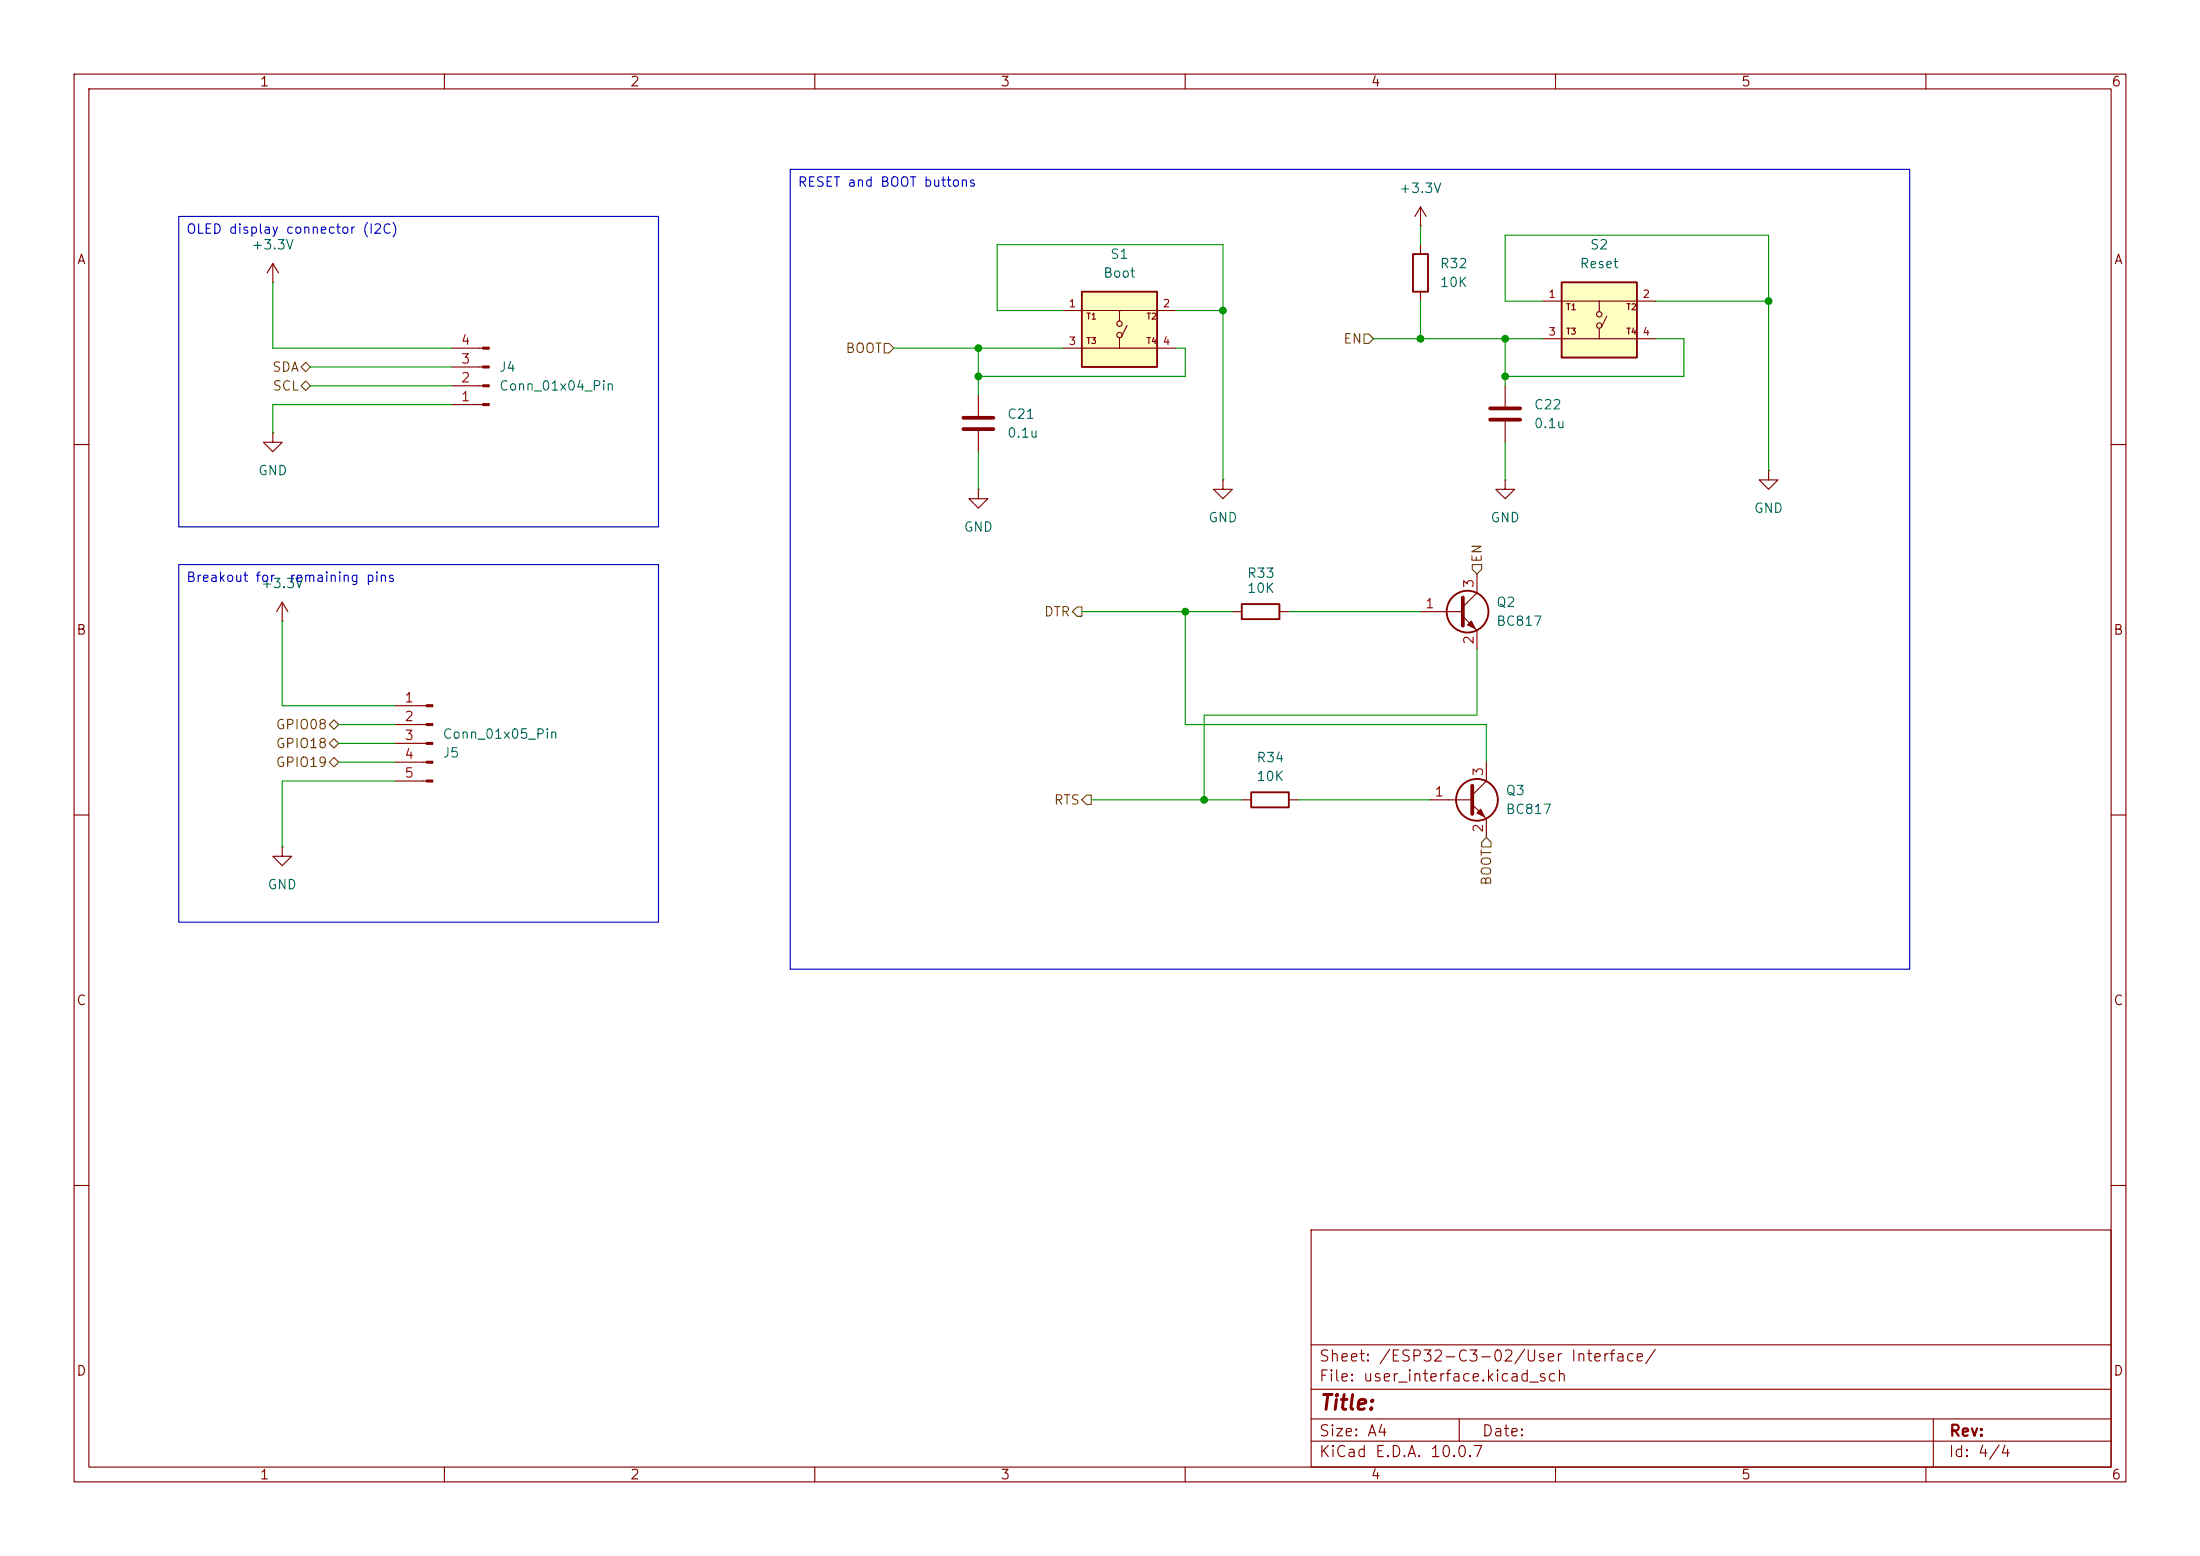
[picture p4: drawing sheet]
<svg xmlns="http://www.w3.org/2000/svg" width="297mm" height="210mm" viewBox="0 0 297 210" stroke-linecap="round" stroke-linejoin="round" font-family="sans-serif">
<g fill="none" stroke="#840000" stroke-width=".15">
<path d="M10 10h277v190h-277zM12 12h273v186h-273zM60 10v2M110 10v2M160 10v2M210 10v2M260 10v2M36.8 38.1h.1M36.8 35.6l-.7 1.2M36.8 35.6l.8 1.2M36.8 35.6v2.5M191.8 33v1.3"/>
<path d="M191.8 39.4v1.2M36.8 58.4v1.3h1.3l-1.3 1.3-1.2-1.3h1.2M36.8 58.4h.1M61 54.6h4.2M61 52.1h4.2M61 49.5h4.2M61 47h4.2M132.1 53.3v2.8M132.1 58.2v2.8M10 60h2M132.1 66v1.3h1.2l-1.2 1.3-1.3-1.3h1.3M132.1 66h.1"/>
<path d="M199.4 77.5v2.5l-1.9 1.9M203.2 64.8v1.2h1.3l-1.3 1.3-1.3-1.3h1.3M203.2 64.8h.1M285 60h2M38.1 83.8h.1M38.1 81.3l-.8 1.3M38.1 81.3l.8 1.3M38.1 81.3v2.5M53.3 95.3h4.3M53.3 97.8h4.3M191.8 82.6h5.7M197.5 83.2l1.9 1.9v2.5"/>
<path d="M10 110h2M38.1 114.3v1.3h1.3l-1.3 1.2-1.3-1.2h1.3M38.1 114.3h.1M53.3 100.3h4.3M53.3 102.9h4.3M53.3 105.4h4.3M167.6 108h1.3M174 108h1.3M193 108h5.8M198.8 108.6l1.9 1.9v2.5M200.7 102.9v2.5l-1.9 1.9M285 110h2"/>
<path d="M10 160h2M177 166h108v32h-108zM285 160h2M60 198v2M110 198v2M160 198v2M177 194.5h108M177 191.5h108M177 187.5h108M177 181.5h108M197 191.5v3M210 198v2"/>
<path d="M260 198v2M261 191.5v6.5"/>
</g>
<g fill="#840000" stroke="#840000" stroke-width=".15">
<path d="M57.6 95.1h.8v.3h-.8z"/>
<path d="M57.6 97.7h.8v.2h-.8z"/>
<path d="M57.6 100.2h.8v.3h-.8z"/>
<path d="M57.6 102.7h.8v.3h-.8z"/>
<path d="M57.6 105.3h.8v.2h-.8z"/>
<path d="M65.2 54.5h.8v.2h-.8z"/>
<path d="M65.2 51.9h.8v.3h-.8z"/>
<path d="M65.2 49.4h.8v.3h-.8z"/>
<path d="M65.2 46.9h.8v.2h-.8z"/>
<path d="M198.1 84.3l.5-.5 .5 1z"/>
<path d="M199.4 109.7l.5-.5 .5 1z"/>
</g>
<g fill="none" stroke="#840000" stroke-width=".25">
<path d="M190.8 34.3h2v5.1h-2zM168.9 106.9h5.1v2.1h-5.1z"/>
<circle cx="198.1" cy="82.5" r="2.82"/>
<circle cx="199.4" cy="107.9" r="2.82"/>
</g>
<path d="M130 56.4h4.1M130 57.9h4.1M197.5 80.6v3.9M198.8 106v3.9" fill="none" stroke="#840000" stroke-width=".51"/>
<path d="M146 39.4h10.2v10.1h-10.2z" fill="#ffffc2"/>
<g fill="none" stroke="#840000" stroke-width=".15">
<path d="M143.5 41.9h15.2M143.5 47h15.2M151.1 41.9v1.4M151.1 45.6v1.4M152.1 43.9l-.7 1.6M165.1 64.8v1.2h1.3l-1.3 1.3-1.3-1.3h1.3M165.1 64.8h.1M238.8 63.5v1.3h1.2l-1.2 1.2-1.3-1.2h1.3M238.8 63.5h.1M166.4 82.6h1.2M172.7 82.6h1.3"/>
<circle cx="151.1" cy="43.7" r=".36"/>
<circle cx="151.1" cy="45.2" r=".36"/>
</g>
<path d="M146 39.4h10.2v10.1h-10.2zM167.6 81.5h5.1v2.1h-5.1z" fill="none" stroke="#840000" stroke-width=".25"/>
<path d="M210.8 38.1h10.2v10.2h-10.2z" fill="#ffffc2"/>
<g fill="none" stroke="#840000" stroke-width=".15">
<path d="M191.8 30.5h.1M191.8 27.9l-.8 1.3M191.8 27.9l.7 1.3M191.8 27.9v2.6M203.2 52.1v2.8M203.2 56.9v2.8M208.3 40.6h15.2M208.3 45.7h15.2M215.9 40.6v1.4M215.9 44.3v1.4M216.9 42.7l-.7 1.5"/>
<circle cx="215.9" cy="42.4" r=".36"/>
<circle cx="215.9" cy="43.9" r=".36"/>
</g>
<path d="M210.8 38.1h10.2v10.2h-10.2z" fill="none" stroke="#840000" stroke-width=".25"/>
<path d="M201.2 55.1h4M201.2 56.6h4" fill="none" stroke="#840000" stroke-width=".51"/>
<path d="M40.6 49.5l.7-.6 .6 .6-.6 .7zM41.3 51.4l.6 .7-.6 .6-.7-.6zM119.4 46.4h.6l.6 .6-.6 .6h-.6zM184.1 45.1h.7l.6 .6-.6 .7h-.7zM198.8 76.2h1.2v.6l-.6 .7-.6-.7zM45.1 97.2l.6 .6-.6 .6-.7-.6zM145.4 81.9h.6v1.3h-.6l-.6-.6zM44.4 100.3l.7-.6 .6 .6-.6 .7zM44.4 102.9l.7-.7 .6 .7-.6 .6zM146 108l.7-.7h.6v1.3h-.6zM200.7 113l.6 .7v.6h-1.3v-.6z" fill="none" stroke="#725600" stroke-width=".15"/>
<g fill="none" stroke="#009600" stroke-width=".15">
<path d="M36.8 38.1v8.9h24.2M191.8 30.5v2.5M41.9 49.5h19.1M41.9 52.1h19.1M61 54.6h-24.2v3.8M120.6 47h22.9M132.1 47v6.3M143.5 41.9h-8.9v-8.9h30.5v31.8M158.7 47h1.3v3.8h-27.9M158.7 41.9h6.4M185.4 45.7h22.9M191.8 40.6v5.1"/>
<path d="M203.2 45.7v6.4M203.2 59.7v5.1M208.3 40.6h-5.1v-8.8h35.6v31.7M223.5 45.7h3.8v5.1h-24.1M223.5 40.6h15.3M132.1 61v5M38.1 83.8v11.5h15.2M45.7 97.8h7.6M146 82.6h20.4M160 82.6v15.2h40.7v5.1M174 82.6h17.8M199.4 87.6v8.9h-36.8v11.5"/>
<path d="M45.7 102.9h7.6M45.7 100.3h7.6M53.3 105.4h-15.2v8.9M147.3 108h20.3M175.3 108h17.7"/>
</g>
<path d="M24.1 29.2h64.8v41.9h-64.8zM106.7 22.9h151.1v107.9h-151.1zM24.1 76.2h64.8v48.3h-64.8z" fill="none" stroke="#0000c2" stroke-width=".15"/>
<g fill="#009600" stroke="#009600" stroke-width=".14">
<circle cx="203.2" cy="45.7" r=".46"/>
<circle cx="203.2" cy="50.8" r=".46"/>
<circle cx="165.1" cy="41.9" r=".46"/>
<circle cx="160" cy="82.6" r=".46"/>
<circle cx="132.1" cy="47" r=".46"/>
<circle cx="132.1" cy="50.8" r=".46"/>
<circle cx="162.6" cy="108" r=".46"/>
<circle cx="191.8" cy="45.7" r=".46"/>
<circle cx="238.8" cy="40.6" r=".46"/>
</g>
<text font-size="2" fill="#840000" x="178" y="190.8">Title:</text>
<g font-size="1.5" fill="#840000">
<text x="178" y="184.1">Sheet: /ESP32-C3-02/User Interface/</text>
<text x="178" y="186.8">File: user_interface.kicad_sch</text>
<text x="178" y="197">KiCad E.D.A. 10.0.7</text>
<text x="178" y="194.2">Size: A4</text>
<text x="200" y="194.2">Date:</text>
<text x="263" y="197">Id: 4/4</text>
<text x="263" y="194.2">Rev:</text>
</g>
<g font-size="1.3" fill="#840000">
<text x="35" y="12">1</text>
<text x="85" y="12">2</text>
<text x="135" y="12">3</text>
<text x="185" y="12">4</text>
<text x="235" y="12">5</text>
<text x="285" y="12">6</text>
<text x="10.3" y="36">A</text>
<text x="285.3" y="36">A</text>
<text x="10.2" y="86">B</text>
<text x="285.2" y="86">B</text>
<text x="10.2" y="136">C</text>
<text x="285.2" y="136">C</text>
<text x="10.2" y="186">D</text>
<text x="285.2" y="186">D</text>
<text x="35" y="200">1</text>
<text x="85" y="200">2</text>
<text x="135" y="200">3</text>
<text x="185" y="200">4</text>
<text x="235" y="200">5</text>
<text x="285" y="200">6</text>
</g>
<g font-size="1.3" fill="#0000c2">
<text x="107.6" y="25.5">RESET and BOOT buttons</text>
<text x="25.1" y="31.9">OLED display connector (I2C)</text>
<text x="25.1" y="78.9">Breakout for</text>
<text x="39" y="78.9">remaining pins</text>
</g>
<g font-size="1.3" fill="#006464">
<text x="188.8" y="26.4">+3.3V</text>
<text x="33.9" y="34">+3.3V</text>
<text x="149.8" y="35.3">S1</text>
<text x="214.6" y="34">S2</text>
<text x="148.9" y="37.8">Boot</text>
<text x="194.3" y="36.5">R32</text>
<text x="194.3" y="39.1">10K</text>
<text x="213.2" y="36.5">Reset</text>
<text x="67.3" y="50.5">J4</text>
<text x="67.3" y="53">Conn_01x04_Pin</text>
<text x="135.9" y="56.8">C21</text>
<text x="135.9" y="59.4">0.1u</text>
<text x="207" y="55.6">C22</text>
<text x="207" y="58.1">0.1u</text>
<text x="34.8" y="64.5">GND</text>
<text x="163" y="70.8">GND</text>
<text x="201.1" y="70.8">GND</text>
<text x="236.7" y="69.5">GND</text>
<text x="130" y="72.1">GND</text>
<text x="35.1" y="79.7">+3.3V</text>
<text x="168.3" y="78.3">R33</text>
<text x="168.3" y="80.3">10K</text>
<text x="201.9" y="82.2">Q2</text>
<text x="201.9" y="84.8">BC817</text>
<text x="59.7" y="100">Conn_01x05_Pin</text>
<text x="59.7" y="102.6">J5</text>
<text x="169.5" y="103.2">R34</text>
<text x="169.5" y="105.7">10K</text>
<text x="203.2" y="107.6">Q3</text>
<text x="203.2" y="110.2">BC817</text>
<text x="36" y="120.3">GND</text>
</g>
<g font-size="1.3" fill="#a90000">
<text x="62.1" y="46.9">4</text>
<text x="62.1" y="51.9">2</text>
<text x="62.1" y="49.4">3</text>
<text x="62.1" y="54.5">1</text>
<text x="192.3" y="82.4">1</text>
<text x="199.3" y="79.5" transform="rotate(-90 199.3 79.5)">3</text>
<text x="199.3" y="87.1" transform="rotate(-90 199.3 87.1)">2</text>
<text x="54.5" y="95.1">1</text>
<text x="54.5" y="97.7">2</text>
<text x="54.5" y="100.2">3</text>
<text x="54.5" y="102.7">4</text>
<text x="54.5" y="105.3">5</text>
<text x="193.6" y="107.8">1</text>
<text x="200.5" y="104.9" transform="rotate(-90 200.5 104.9)">3</text>
<text x="200.5" y="112.5" transform="rotate(-90 200.5 112.5)">2</text>
</g>
<g font-size="1.3" fill="#725600">
<text x="114.1" y="48">BOOT</text>
<text x="181.3" y="46.7">EN</text>
<text x="36.7" y="50.5">SDA</text>
<text x="36.7" y="53">SCL</text>
<text x="200.4" y="76" transform="rotate(-90 200.4 76)">EN</text>
<text x="140.9" y="83.5">DTR</text>
<text x="37.1" y="98.8">GPIO08</text>
<text x="37.1" y="101.3">GPIO18</text>
<text x="37.1" y="103.8">GPIO19</text>
<text x="142.2" y="108.9">RTS</text>
<text x="201.6" y="119.6" transform="rotate(-90 201.6 119.6)">BOOT</text>
</g>
<g font-size="1" fill="#a90000">
<text x="144.2" y="41.7">1</text>
<text x="156.9" y="41.7">2</text>
<text x="209" y="40.5">1</text>
<text x="221.7" y="40.5">2</text>
<text x="144.2" y="46.8">3</text>
<text x="156.9" y="46.8">4</text>
<text x="209" y="45.5">3</text>
<text x="221.7" y="45.5">4</text>
</g>
<g font-size=".8" fill="#840000">
<text x="146.6" y="43.3">T1</text>
<text x="146.6" y="46.6">T3</text>
<text x="154.7" y="43.3">T2</text>
<text x="154.7" y="46.6">T4</text>
<text x="211.3" y="42">T1</text>
<text x="211.3" y="45.4">T3</text>
<text x="219.5" y="42">T2</text>
<text x="219.5" y="45.4">T4</text>
</g>
</svg>
